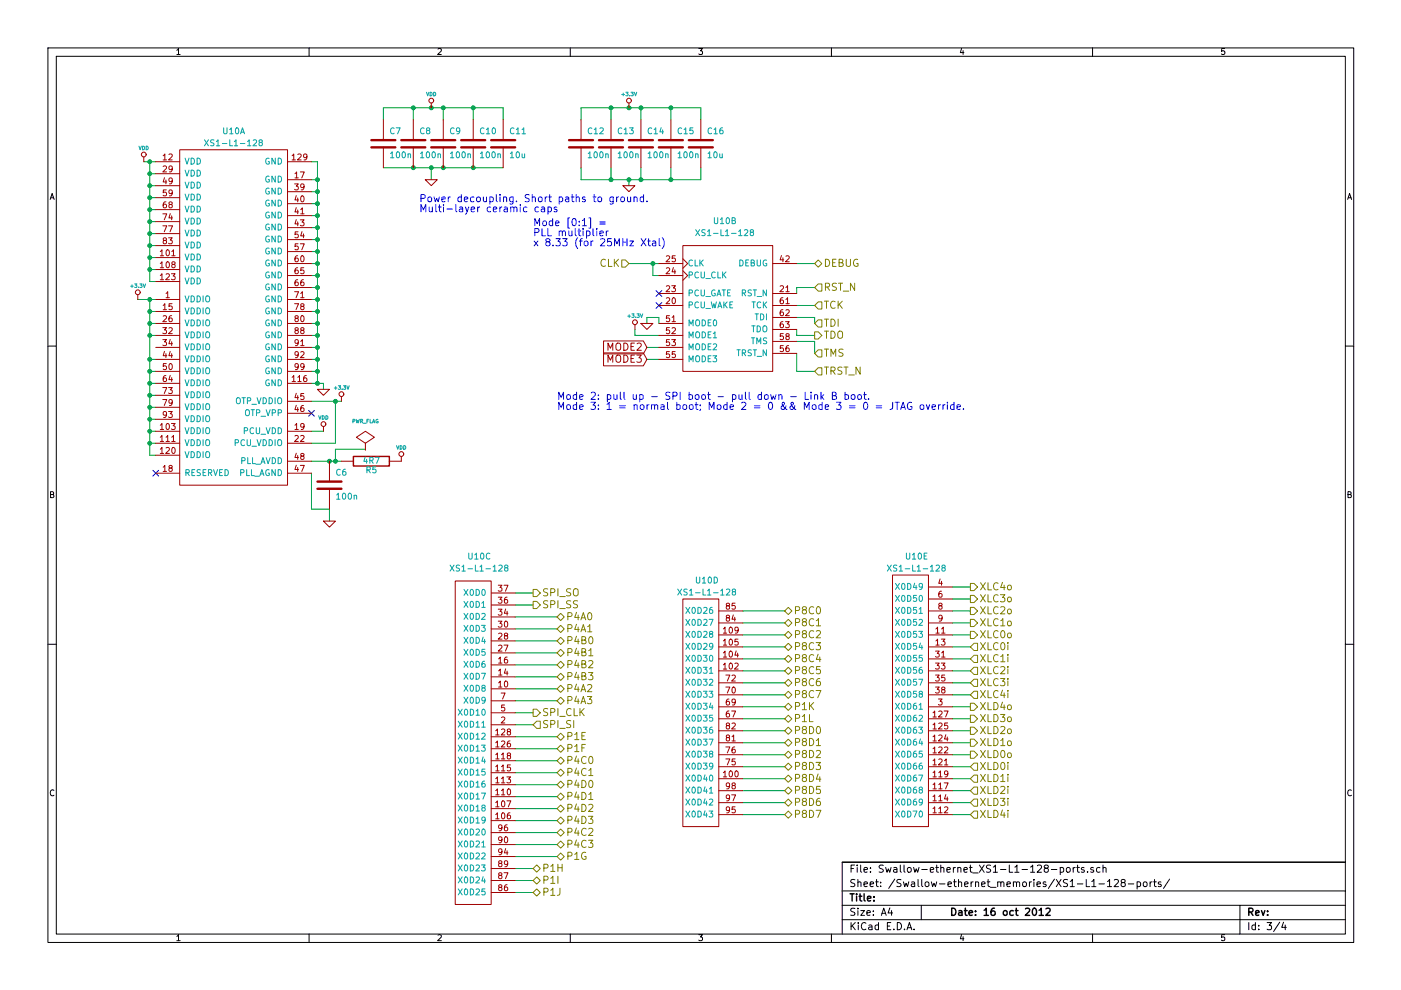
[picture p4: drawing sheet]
EESchema Schematic File Version 2  date Tue 16 Oct 2012 12:12:08 BST
LIBS:power
LIBS:device
LIBS:transistors
LIBS:conn
LIBS:linear
LIBS:regul
LIBS:74xx
LIBS:cmos4000
LIBS:adc-dac
LIBS:memory
LIBS:xilinx
LIBS:special
LIBS:microcontrollers
LIBS:dsp
LIBS:microchip
LIBS:analog_switches
LIBS:motorola
LIBS:texas
LIBS:intel
LIBS:audio
LIBS:interface
LIBS:digital-audio
LIBS:philips
LIBS:display
LIBS:cypress
LIBS:siliconi
LIBS:opto
LIBS:atmel
LIBS:contrib
LIBS:valves
LIBS:xmos_custom_library
LIBS:XS1-L1-128
LIBS:testpoints
LIBS:Swallow-ethernet-cache
EELAYER 25  0
EELAYER END
$Descr A4 11700 8267
encoding utf-8
Sheet 4 4
Title ""
Date "16 oct 2012"
Rev ""
Comp ""
Comment1 ""
Comment2 ""
Comment3 ""
Comment4 ""
$EndDescr
Text HLabel 4650 6250 2    60   BiDi ~ 0
P1F
Text HLabel 4650 7150 2    60   BiDi ~ 0
P1G
Text HLabel 4650 7050 2    60   BiDi ~ 0
P4C3
Text HLabel 4650 6950 2    60   BiDi ~ 0
P4C2
Text HLabel 4650 6850 2    60   BiDi ~ 0
P4D3
Text HLabel 4650 6750 2    60   BiDi ~ 0
P4D2
Text HLabel 4650 6650 2    60   BiDi ~ 0
P4D1
Text HLabel 4650 6550 2    60   BiDi ~ 0
P4D0
Text HLabel 4650 6450 2    60   BiDi ~ 0
P4C1
Text HLabel 4650 6350 2    60   BiDi ~ 0
P4C0
Connection ~ 2800 3850
Wire Wire Line
	2800 3850 2800 3750
Wire Wire Line
	2800 3750 3050 3750
Wire Wire Line
	5400 3000 5500 3000
Wire Wire Line
	5500 2700 5500 2650
Wire Wire Line
	5500 2650 5400 2650
Wire Wire Line
	5400 2650 5400 2700
Wire Wire Line
	4650 6150 4300 6150
Wire Wire Line
	4650 5150 4300 5150
Wire Wire Line
	4450 7250 4300 7250
Wire Wire Line
	4450 7450 4300 7450
Wire Wire Line
	6550 6000 6200 6000
Wire Wire Line
	5500 2800 5300 2800
Wire Wire Line
	6650 2450 6650 2400
Wire Wire Line
	6650 2400 6800 2400
Connection ~ 5600 1500
Wire Wire Line
	5850 1500 4850 1500
Wire Wire Line
	5850 1500 5850 1400
Connection ~ 3950 900 
Wire Wire Line
	4200 900  3200 900 
Wire Wire Line
	4200 900  4200 1000
Connection ~ 5100 1500
Wire Wire Line
	4850 1500 4850 1400
Wire Wire Line
	5350 1500 5350 1400
Wire Wire Line
	5250 1500 5250 1550
Connection ~ 5350 900 
Wire Wire Line
	5600 1000 5600 900 
Wire Wire Line
	5100 900  5100 1000
Connection ~ 3450 1400
Wire Wire Line
	3600 1400 3600 1500
Connection ~ 3600 900 
Wire Wire Line
	3700 900  3700 1000
Wire Wire Line
	3200 900  3200 1000
Wire Wire Line
	2850 3350 2600 3350
Wire Wire Line
	5250 2200 5500 2200
Wire Wire Line
	6800 2700 6800 2650
Wire Wire Line
	6800 2650 6650 2650
Wire Wire Line
	6800 3100 6650 3100
Wire Wire Line
	6650 3100 6650 2950
Wire Wire Line
	6650 2550 6800 2550
Wire Wire Line
	2600 3950 2600 4250
Wire Wire Line
	2600 4250 2750 4250
Wire Wire Line
	4450 5050 4300 5050
Wire Wire Line
	4300 6050 4450 6050
Wire Wire Line
	7950 6700 8100 6700
Wire Wire Line
	7950 6500 8100 6500
Wire Wire Line
	7950 6300 8100 6300
Wire Wire Line
	7950 6100 8100 6100
Wire Wire Line
	7950 5900 8100 5900
Wire Wire Line
	7950 5700 8100 5700
Wire Wire Line
	7950 5500 8100 5500
Wire Wire Line
	7950 5300 8100 5300
Wire Wire Line
	7950 5100 8100 5100
Wire Wire Line
	7950 4900 8100 4900
Wire Wire Line
	4300 6550 4650 6550
Wire Wire Line
	4300 6350 4650 6350
Connection ~ 2650 3100
Wire Wire Line
	2600 3100 2650 3100
Connection ~ 2650 2900
Wire Wire Line
	2650 2900 2600 2900
Connection ~ 2650 2700
Wire Wire Line
	2650 2700 2600 2700
Connection ~ 2650 2500
Wire Wire Line
	2650 2500 2600 2500
Connection ~ 2650 2300
Wire Wire Line
	2650 2300 2600 2300
Connection ~ 2650 2100
Wire Wire Line
	2650 2100 2600 2100
Connection ~ 2650 1900
Wire Wire Line
	2650 1900 2600 1900
Connection ~ 2650 1700
Wire Wire Line
	2650 1700 2600 1700
Connection ~ 2650 1500
Wire Wire Line
	2650 1500 2600 1500
Wire Wire Line
	2600 3200 2700 3200
Wire Wire Line
	2700 3200 2700 3250
Connection ~ 1250 2700
Wire Wire Line
	1250 2700 1300 2700
Connection ~ 1250 3100
Wire Wire Line
	1250 3100 1300 3100
Connection ~ 1250 3300
Wire Wire Line
	1250 3300 1300 3300
Connection ~ 1250 3500
Wire Wire Line
	1250 3500 1300 3500
Connection ~ 1250 3700
Wire Wire Line
	1250 3700 1300 3700
Wire Wire Line
	1150 2500 1300 2500
Connection ~ 1250 1550
Wire Wire Line
	1250 1550 1300 1550
Connection ~ 1250 1750
Wire Wire Line
	1250 1750 1300 1750
Connection ~ 1250 1950
Wire Wire Line
	1250 1950 1300 1950
Connection ~ 1250 2150
Wire Wire Line
	1250 2150 1300 2150
Connection ~ 1250 1350
Wire Wire Line
	1300 2350 1250 2350
Wire Wire Line
	1250 2350 1250 1350
Wire Wire Line
	1200 1350 1300 1350
Wire Wire Line
	1300 2250 1250 2250
Connection ~ 1250 2250
Wire Wire Line
	1300 2050 1250 2050
Connection ~ 1250 2050
Wire Wire Line
	1300 1850 1250 1850
Connection ~ 1250 1850
Wire Wire Line
	1300 1650 1250 1650
Connection ~ 1250 1650
Wire Wire Line
	1300 1450 1250 1450
Connection ~ 1250 1450
Wire Wire Line
	1300 3800 1250 3800
Connection ~ 1250 2500
Wire Wire Line
	1250 3600 1300 3600
Connection ~ 1250 3600
Wire Wire Line
	1250 3400 1300 3400
Connection ~ 1250 3400
Wire Wire Line
	1250 3200 1300 3200
Connection ~ 1250 3200
Wire Wire Line
	1250 3000 1300 3000
Connection ~ 1250 3000
Wire Wire Line
	1250 2800 1300 2800
Connection ~ 1250 2800
Wire Wire Line
	1250 2600 1300 2600
Connection ~ 1250 2600
Wire Wire Line
	2650 3200 2650 1350
Wire Wire Line
	2650 1350 2600 1350
Connection ~ 2650 3200
Wire Wire Line
	2650 1600 2600 1600
Connection ~ 2650 1600
Wire Wire Line
	2650 1800 2600 1800
Connection ~ 2650 1800
Wire Wire Line
	2650 2000 2600 2000
Connection ~ 2650 2000
Wire Wire Line
	2650 2200 2600 2200
Connection ~ 2650 2200
Wire Wire Line
	2650 2400 2600 2400
Connection ~ 2650 2400
Wire Wire Line
	2650 2600 2600 2600
Connection ~ 2650 2600
Wire Wire Line
	2650 2800 2600 2800
Connection ~ 2650 2800
Wire Wire Line
	2650 3000 2600 3000
Connection ~ 2650 3000
Wire Wire Line
	4300 6450 4650 6450
Wire Wire Line
	4300 6650 4650 6650
Wire Wire Line
	4300 7050 4650 7050
Wire Wire Line
	4300 6850 4650 6850
Wire Wire Line
	4300 6750 4650 6750
Wire Wire Line
	4300 6950 4650 6950
Wire Wire Line
	6200 5700 6550 5700
Wire Wire Line
	6200 5500 6550 5500
Wire Wire Line
	6200 5600 6550 5600
Wire Wire Line
	6200 5800 6550 5800
Wire Wire Line
	6200 5400 6550 5400
Wire Wire Line
	6200 5200 6550 5200
Wire Wire Line
	6200 5100 6550 5100
Wire Wire Line
	6200 5300 6550 5300
Wire Wire Line
	6200 6300 6550 6300
Wire Wire Line
	6200 6100 6550 6100
Wire Wire Line
	6200 6200 6550 6200
Wire Wire Line
	6200 6400 6550 6400
Wire Wire Line
	6200 6800 6550 6800
Wire Wire Line
	6200 6600 6550 6600
Wire Wire Line
	6200 6500 6550 6500
Wire Wire Line
	6200 6700 6550 6700
Wire Wire Line
	4300 5750 4650 5750
Wire Wire Line
	4300 5550 4650 5550
Wire Wire Line
	4300 5650 4650 5650
Wire Wire Line
	4300 5850 4650 5850
Wire Wire Line
	4300 5450 4650 5450
Wire Wire Line
	4300 5250 4650 5250
Wire Wire Line
	4300 5350 4650 5350
Wire Wire Line
	8100 5000 7950 5000
Wire Wire Line
	8100 5200 7950 5200
Wire Wire Line
	8100 5400 7950 5400
Wire Wire Line
	8100 5600 7950 5600
Wire Wire Line
	8100 5800 7950 5800
Wire Wire Line
	8100 6000 7950 6000
Wire Wire Line
	8100 6200 7950 6200
Wire Wire Line
	8100 6400 7950 6400
Wire Wire Line
	8100 6600 7950 6600
Wire Wire Line
	8100 6800 7950 6800
Wire Wire Line
	4450 5950 4300 5950
Wire Wire Line
	4300 4950 4450 4950
Wire Wire Line
	2750 4250 2750 4350
Wire Wire Line
	6800 2200 6650 2200
Wire Wire Line
	6800 2950 6800 2850
Wire Wire Line
	6800 2850 6650 2850
Wire Wire Line
	6800 2800 6650 2800
Wire Wire Line
	6650 2800 6650 2750
Wire Wire Line
	5300 2800 5300 2750
Wire Wire Line
	5500 2300 5450 2300
Wire Wire Line
	5450 2300 5450 2200
Connection ~ 5450 2200
Wire Wire Line
	2600 3700 2800 3700
Wire Wire Line
	2800 3700 2800 3350
Connection ~ 2800 3350
Wire Wire Line
	2700 3600 2600 3600
Wire Wire Line
	3450 1000 3450 900 
Connection ~ 3450 900 
Wire Wire Line
	3950 900  3950 1000
Connection ~ 3700 900 
Connection ~ 3600 1400
Connection ~ 3700 1400
Wire Wire Line
	5350 900  5350 1000
Connection ~ 5250 900 
Wire Wire Line
	4850 1000 4850 900 
Connection ~ 5100 900 
Wire Wire Line
	5100 1500 5100 1400
Connection ~ 5250 1500
Wire Wire Line
	5600 1500 5600 1400
Connection ~ 5350 1500
Wire Wire Line
	4200 1400 3200 1400
Connection ~ 3950 1400
Wire Wire Line
	5850 1000 5850 900 
Wire Wire Line
	5850 900  4850 900 
Connection ~ 5600 900 
Wire Wire Line
	6550 5900 6200 5900
Wire Wire Line
	4300 7350 4450 7350
Wire Wire Line
	1250 3800 1250 2500
Wire Wire Line
	4650 6250 4300 6250
Wire Wire Line
	4650 7150 4300 7150
Wire Wire Line
	5400 2900 5500 2900
Wire Wire Line
	2850 3850 2600 3850
Connection ~ 2750 3850
Text HLabel 4650 6150 2    60   BiDi ~ 0
P1E
Text GLabel 5400 2900 0    60   Input ~ 0
MODE2
Text Notes 4650 3350 0    60   ~ 0
Mode 2: pull up - SPI boot - pull down - Link B boot.\nMode 3: 1 = normal boot; Mode 2 = 0 && Mode 3 = 0 = JTAG override.
Text Notes 4450 1900 0    60   ~ 0
Mode [0:1] =\nPLL multiplier\nx 8.33 (for 25MHz Xtal)
$Comp
L GND #PWR048
U 1 1
P 5400 2700
F 0 "#PWR048" H 5400 2700 30  0001 C CNN
F 1 "GND" H 5400 2630 30  0001 C CNN
	1    5400 2700
	1    0    0    -1  
$EndComp
Text HLabel 4650 5450 2    60   BiDi ~ 0
P4B1
Text HLabel 4650 5150 2    60   BiDi ~ 0
P4A0
Text HLabel 4450 7450 2    60   BiDi ~ 0
P1J
Text HLabel 4450 7350 2    60   BiDi ~ 0
P1I
Text HLabel 4450 7250 2    60   BiDi ~ 0
P1H
Text HLabel 6550 6000 2    60   BiDi ~ 0
P1L
Text HLabel 6550 5900 2    60   BiDi ~ 0
P1K
Text GLabel 5400 3000 0    60   Input ~ 0
MODE3
$Comp
L PWR_FLAG #FLG049
U 1 1
P 3050 3750
F 0 "#FLG049" H 3050 4020 30  0001 C CNN
F 1 "PWR_FLAG" H 3050 3980 30  0000 C CNN
	1    3050 3750
	1    0    0    -1  
$EndComp
Text HLabel 6800 2200 2    60   BiDi ~ 0
DEBUG
Text HLabel 6800 2400 2    60   Input ~ 0
RST_N
Text HLabel 6800 2550 2    60   Input ~ 0
TCK
Text HLabel 6800 2950 2    60   Input ~ 0
TMS
Text HLabel 6800 3100 2    60   Input ~ 0
TRST_N
$Comp
L C C16
U 1 1
P 5850 1200
F 0 "C16" H 5900 1300 50  0000 L CNN
F 1 "10u" H 5900 1100 50  0000 L CNN
F 2 "SM0805" H 5850 1200 60  0001 C CNN
	1    5850 1200
	1    0    0    -1  
$EndComp
$Comp
L C C11
U 1 1
P 4200 1200
F 0 "C11" H 4250 1300 50  0000 L CNN
F 1 "10u" H 4250 1100 50  0000 L CNN
F 2 "SM0805" H 4200 1200 60  0001 C CNN
	1    4200 1200
	1    0    0    -1  
$EndComp
Text Notes 3500 1700 0    60   ~ 0
Power decoupling. Short paths to ground.\nMulti-layer ceramic caps
$Comp
L GND #PWR050
U 1 1
P 3600 1500
F 0 "#PWR050" H 3600 1500 30  0001 C CNN
F 1 "GND" H 3600 1430 30  0001 C CNN
	1    3600 1500
	1    0    0    -1  
$EndComp
$Comp
L GND #PWR051
U 1 1
P 5250 1550
F 0 "#PWR051" H 5250 1550 30  0001 C CNN
F 1 "GND" H 5250 1480 30  0001 C CNN
	1    5250 1550
	1    0    0    -1  
$EndComp
$Comp
L VDD #PWR052
U 1 1
P 3600 900
F 0 "#PWR052" H 3600 1000 30  0001 C CNN
F 1 "VDD" H 3600 1010 30  0000 C CNN
	1    3600 900 
	1    0    0    -1  
$EndComp
$Comp
L +3.3V #PWR053
U 1 1
P 5250 900
F 0 "#PWR053" H 5250 860 30  0001 C CNN
F 1 "+3.3V" H 5250 1010 30  0000 C CNN
	1    5250 900 
	1    0    0    -1  
$EndComp
$Comp
L C C15
U 1 1
P 5600 1200
F 0 "C15" H 5650 1300 50  0000 L CNN
F 1 "100n" H 5650 1100 50  0000 L CNN
F 2 "SM0603" H 5600 1200 60  0001 C CNN
	1    5600 1200
	1    0    0    -1  
$EndComp
$Comp
L C C14
U 1 1
P 5350 1200
F 0 "C14" H 5400 1300 50  0000 L CNN
F 1 "100n" H 5400 1100 50  0000 L CNN
F 2 "SM0603" H 5350 1200 60  0001 C CNN
	1    5350 1200
	1    0    0    -1  
$EndComp
$Comp
L C C13
U 1 1
P 5100 1200
F 0 "C13" H 5150 1300 50  0000 L CNN
F 1 "100n" H 5150 1100 50  0000 L CNN
F 2 "SM0603" H 5100 1200 60  0001 C CNN
	1    5100 1200
	1    0    0    -1  
$EndComp
$Comp
L C C12
U 1 1
P 4850 1200
F 0 "C12" H 4900 1300 50  0000 L CNN
F 1 "100n" H 4900 1100 50  0000 L CNN
F 2 "SM0603" H 4850 1200 60  0001 C CNN
	1    4850 1200
	1    0    0    -1  
$EndComp
$Comp
L C C10
U 1 1
P 3950 1200
F 0 "C10" H 4000 1300 50  0000 L CNN
F 1 "100n" H 4000 1100 50  0000 L CNN
F 2 "SM0603" H 3950 1200 60  0001 C CNN
	1    3950 1200
	1    0    0    -1  
$EndComp
$Comp
L C C9
U 1 1
P 3700 1200
F 0 "C9" H 3750 1300 50  0000 L CNN
F 1 "100n" H 3750 1100 50  0000 L CNN
F 2 "SM0603" H 3700 1200 60  0001 C CNN
	1    3700 1200
	1    0    0    -1  
$EndComp
$Comp
L C C8
U 1 1
P 3450 1200
F 0 "C8" H 3500 1300 50  0000 L CNN
F 1 "100n" H 3500 1100 50  0000 L CNN
F 2 "SM0603" H 3450 1200 60  0001 C CNN
	1    3450 1200
	1    0    0    -1  
$EndComp
$Comp
L C C7
U 1 1
P 3200 1200
F 0 "C7" H 3250 1300 50  0000 L CNN
F 1 "100n" H 3250 1100 50  0000 L CNN
F 2 "SM0603" H 3200 1200 60  0001 C CNN
	1    3200 1200
	1    0    0    -1  
$EndComp
NoConn ~ 1300 3950
NoConn ~ 2600 3450
$Comp
L VDD #PWR054
U 1 1
P 2700 3600
F 0 "#PWR054" H 2700 3700 30  0001 C CNN
F 1 "VDD" H 2700 3710 30  0000 C CNN
	1    2700 3600
	1    0    0    -1  
$EndComp
$Comp
L +3.3V #PWR055
U 1 1
P 2850 3350
F 0 "#PWR055" H 2850 3310 30  0001 C CNN
F 1 "+3.3V" H 2850 3460 30  0000 C CNN
	1    2850 3350
	1    0    0    -1  
$EndComp
Text HLabel 5250 2200 0    60   Input ~ 0
CLK
NoConn ~ 5500 2550
NoConn ~ 5500 2450
Text HLabel 6800 2800 2    60   Output ~ 0
TDO
Text HLabel 6800 2700 2    60   Input ~ 0
TDI
$Comp
L +3.3V #PWR056
U 1 1
P 5300 2750
F 0 "#PWR056" H 5300 2710 30  0001 C CNN
F 1 "+3.3V" H 5300 2860 30  0000 C CNN
	1    5300 2750
	1    0    0    -1  
$EndComp
$Comp
L GND #PWR057
U 1 1
P 2750 4350
F 0 "#PWR057" H 2750 4350 30  0001 C CNN
F 1 "GND" H 2750 4280 30  0001 C CNN
	1    2750 4350
	1    0    0    -1  
$EndComp
$Comp
L VDD #PWR058
U 1 1
P 3350 3850
F 0 "#PWR058" H 3350 3950 30  0001 C CNN
F 1 "VDD" H 3350 3960 30  0000 C CNN
	1    3350 3850
	1    0    0    -1  
$EndComp
$Comp
L R R5
U 1 1
P 3100 3850
F 0 "R5" V 3180 3850 50  0000 C CNN
F 1 "4R7" V 3100 3850 50  0000 C CNN
F 2 "SM0402" H 3100 3850 60  0001 C CNN
	1    3100 3850
	0    1    1    0   
$EndComp
$Comp
L C C6
U 1 1
P 2750 4050
F 0 "C6" H 2800 4150 50  0000 L CNN
F 1 "100n" H 2800 3950 50  0000 L CNN
F 2 "SM0603" H 2750 4050 60  0001 C CNN
	1    2750 4050
	1    0    0    -1  
$EndComp
Text HLabel 4450 4950 2    60   Output ~ 0
SPI_SO
Text HLabel 4450 5050 2    60   Output ~ 0
SPI_SS
Text HLabel 4450 5950 2    60   Output ~ 0
SPI_CLK
Text HLabel 4450 6050 2    60   Input ~ 0
SPI_SI
Text HLabel 8100 6800 2    60   Input ~ 0
XLD4i
Text HLabel 8100 6700 2    60   Input ~ 0
XLD3i
Text HLabel 8100 6600 2    60   Input ~ 0
XLD2i
Text HLabel 8100 6500 2    60   Input ~ 0
XLD1i
Text HLabel 8100 6400 2    60   Input ~ 0
XLD0i
Text HLabel 8100 6300 2    60   Output ~ 0
XLD0o
Text HLabel 8100 6200 2    60   Output ~ 0
XLD1o
Text HLabel 8100 6100 2    60   Output ~ 0
XLD2o
Text HLabel 8100 6000 2    60   Output ~ 0
XLD3o
Text HLabel 8100 5900 2    60   Output ~ 0
XLD4o
Text HLabel 8100 5800 2    60   Input ~ 0
XLC4i
Text HLabel 8100 5700 2    60   Input ~ 0
XLC3i
Text HLabel 8100 5600 2    60   Input ~ 0
XLC2i
Text HLabel 8100 5500 2    60   Input ~ 0
XLC1i
Text HLabel 8100 5400 2    60   Input ~ 0
XLC0i
Text HLabel 8100 5300 2    60   Output ~ 0
XLC0o
Text HLabel 8100 5200 2    60   Output ~ 0
XLC1o
Text HLabel 8100 5100 2    60   Output ~ 0
XLC2o
Text HLabel 8100 5000 2    60   Output ~ 0
XLC3o
Text HLabel 8100 4900 2    60   Output ~ 0
XLC4o
Text HLabel 4650 5250 2    60   BiDi ~ 0
P4A1
Text HLabel 4650 5350 2    60   BiDi ~ 0
P4B0
Text HLabel 4650 5850 2    60   BiDi ~ 0
P4A3
Text HLabel 4650 5750 2    60   BiDi ~ 0
P4A2
Text HLabel 4650 5650 2    60   BiDi ~ 0
P4B3
Text HLabel 4650 5550 2    60   BiDi ~ 0
P4B2
Text HLabel 6550 6500 2    60   BiDi ~ 0
P8D4
Text HLabel 6550 6600 2    60   BiDi ~ 0
P8D5
Text HLabel 6550 6700 2    60   BiDi ~ 0
P8D6
Text HLabel 6550 6800 2    60   BiDi ~ 0
P8D7
Text HLabel 6550 6400 2    60   BiDi ~ 0
P8D3
Text HLabel 6550 6300 2    60   BiDi ~ 0
P8D2
Text HLabel 6550 6200 2    60   BiDi ~ 0
P8D1
Text HLabel 6550 6100 2    60   BiDi ~ 0
P8D0
Text HLabel 6550 5100 2    60   BiDi ~ 0
P8C0
Text HLabel 6550 5200 2    60   BiDi ~ 0
P8C1
Text HLabel 6550 5300 2    60   BiDi ~ 0
P8C2
Text HLabel 6550 5400 2    60   BiDi ~ 0
P8C3
Text HLabel 6550 5800 2    60   BiDi ~ 0
P8C7
Text HLabel 6550 5700 2    60   BiDi ~ 0
P8C6
Text HLabel 6550 5600 2    60   BiDi ~ 0
P8C5
Text HLabel 6550 5500 2    60   BiDi ~ 0
P8C4
$Comp
L GND #PWR059
U 1 1
P 2700 3250
F 0 "#PWR059" H 2700 3250 30  0001 C CNN
F 1 "GND" H 2700 3180 30  0001 C CNN
	1    2700 3250
	1    0    0    -1  
$EndComp
$Comp
L VDD #PWR060
U 1 1
P 1200 1350
F 0 "#PWR060" H 1200 1450 30  0001 C CNN
F 1 "VDD" H 1200 1460 30  0000 C CNN
	1    1200 1350
	1    0    0    -1  
$EndComp
$Comp
L +3.3V #PWR061
U 1 1
P 1150 2500
F 0 "#PWR061" H 1150 2460 30  0001 C CNN
F 1 "+3.3V" H 1150 2610 30  0000 C CNN
	1    1150 2500
	1    0    0    -1  
$EndComp
$Comp
L XS1-L1-128 U?
U 5 1
P 7650 5950
AR Path="/4ED00B92/4ECE4D6A/4ECE31E2" Ref="U?"  Part="5" 
AR Path="/4ED00B1F/4ECE4D6A/4ECE31E2" Ref="U?"  Part="5" 
AR Path="/4ECE31E2" Ref="U?"  Part="5" 
AR Path="/4F5A23DA/4ECE31E2" Ref="U?"  Part="5" 
AR Path="/4F5A2605/4F5A264B/4ECE31E2" Ref="U10"  Part="5" 
F 0 "U10" H 7650 7250 50  0000 C CNN
F 1 "XS1-L1-128" H 7650 7150 50  0000 C CNN
F 2 "XMOS_X1-L1_128TQFP" H 7650 5950 60  0001 C CNN
	5    7650 5950
	1    0    0    -1  
$EndComp
$Comp
L XS1-L1-128 U?
U 4 1
P 5900 6150
AR Path="/4ED00B92/4ECE4D6A/4ECE31D9" Ref="U?"  Part="4" 
AR Path="/4ED00B1F/4ECE4D6A/4ECE31D9" Ref="U?"  Part="4" 
AR Path="/4ECE31D9" Ref="U?"  Part="4" 
AR Path="/4F5A23DA/4ECE31D9" Ref="U?"  Part="4" 
AR Path="/4F5A2605/4F5A264B/4ECE31D9" Ref="U10"  Part="4" 
F 0 "U10" H 5900 7450 50  0000 C CNN
F 1 "XS1-L1-128" H 5900 7350 50  0000 C CNN
F 2 "XMOS_X1-L1_128TQFP" H 5900 6150 60  0001 C CNN
	4    5900 6150
	1    0    0    -1  
$EndComp
$Comp
L XS1-L1-128 U?
U 3 1
P 4000 5950
AR Path="/4ED00B92/4ECE4D6A/4ECE31CA" Ref="U?"  Part="3" 
AR Path="/4ED00B1F/4ECE4D6A/4ECE31CA" Ref="U?"  Part="3" 
AR Path="/4ECE31CA" Ref="U?"  Part="3" 
AR Path="/4F5A23DA/4ECE31CA" Ref="U?"  Part="3" 
AR Path="/4F5A2605/4F5A264B/4ECE31CA" Ref="U10"  Part="3" 
F 0 "U10" H 4000 7250 50  0000 C CNN
F 1 "XS1-L1-128" H 4000 7150 50  0000 C CNN
F 2 "XMOS_X1-L1_128TQFP" H 4000 5950 60  0001 C CNN
	3    4000 5950
	1    0    0    -1  
$EndComp
$Comp
L XS1-L1-128 U?
U 2 1
P 6050 3150
AR Path="/4ED00B92/4ECE4D6A/4ECE31BE" Ref="U?"  Part="2" 
AR Path="/4ED00B1F/4ECE4D6A/4ECE31BE" Ref="U?"  Part="2" 
AR Path="/4ECE31BE" Ref="U?"  Part="2" 
AR Path="/4F5A23DA/4ECE31BE" Ref="U?"  Part="2" 
AR Path="/4F5A2605/4F5A264B/4ECE31BE" Ref="U10"  Part="2" 
F 0 "U10" H 6050 4450 50  0000 C CNN
F 1 "XS1-L1-128" H 6050 4350 50  0000 C CNN
F 2 "XMOS_X1-L1_128TQFP" H 6050 3150 60  0001 C CNN
	2    6050 3150
	1    0    0    -1  
$EndComp
$Comp
L XS1-L1-128 U?
U 1 1
P 1950 2400
AR Path="/4ED00B92/4ECE4D6A/4ECE3082" Ref="U?"  Part="1" 
AR Path="/4ED00B1F/4ECE4D6A/4ECE3082" Ref="U?"  Part="1" 
AR Path="/4ECE3082" Ref="U?"  Part="1" 
AR Path="/4F5A23DA/4ECE3082" Ref="U?"  Part="1" 
AR Path="/4F5A2605/4F5A264B/4ECE3082" Ref="U10"  Part="1" 
F 0 "U10" H 1950 3700 50  0000 C CNN
F 1 "XS1-L1-128" H 1950 3600 50  0000 C CNN
F 2 "XMOS_X1-L1_128TQFP" H 1950 2400 60  0001 C CNN
	1    1950 2400
	1    0    0    -1  
$EndComp
$EndSCHEMATC
